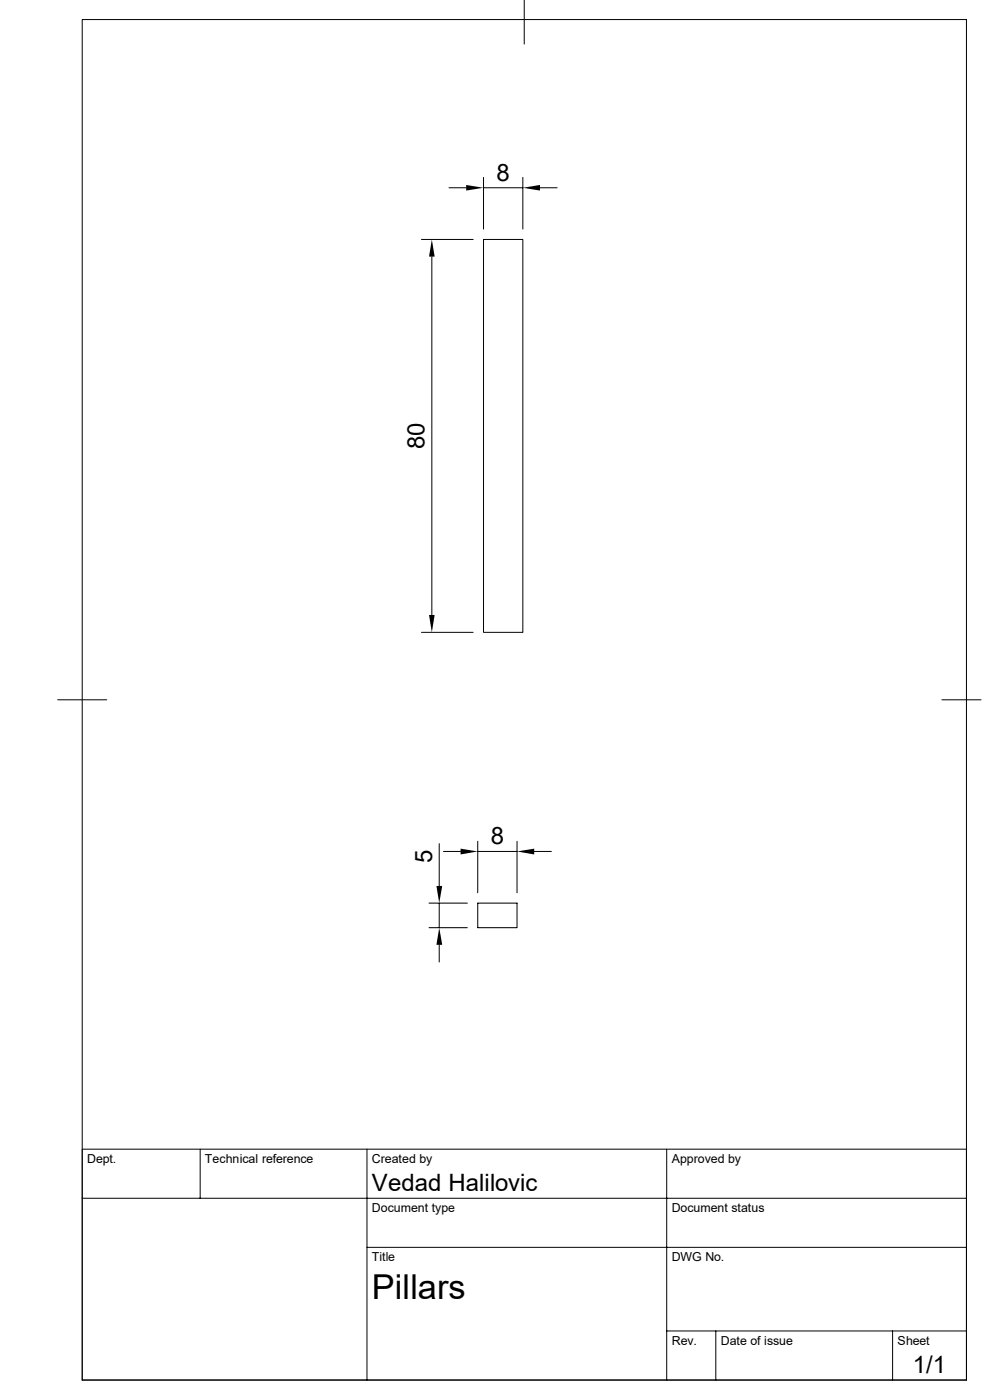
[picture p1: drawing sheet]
<svg xmlns="http://www.w3.org/2000/svg" width="210mm" height="297mm" viewBox="0 0 210 297" stroke-linecap="round" stroke-linejoin="round" font-family="sans-serif">
<g fill="none" stroke="#000" stroke-width=".21">
<path d="M17.4 4.1h187.6v288.7h-187.6zM111.2 0v9.4M95.3 39.8h3.6M102.6 37.6v11M102.6 39.8h8.3M110.9 37.6v11M114.6 39.8h3.6M89.4 50.8h11M91.6 54.4v76.1M102.6 50.8h8.3v83.4h-8.3zM89.4 134.2h11M12.2 148.5h10.4"/>
<path d="M199.8 148.5h8.3M93.2 179v9M101.3 178.5v10.9M109.7 178.5v10.9M91 191.6h8.1M91 196.8h8.1M93.2 191.6v5.2M94.1 180.6h3.6M101.3 180.6h8.4M101.3 191.6h8.4v5.2h-8.4zM113.3 180.6h3.7M93.2 200.4v3.7"/>
<path d="M17.4 254.2h187.6M42.5 243.8v10.4M77.9 243.8v49M141.4 243.8v49M205 243.8h-187.6v49M77.9 264.6h127.1M141.4 282.4h63.6M151.8 282.4v10.4M189.4 282.4v10.4"/>
</g>
<path d="M98.9 39.2l3.7 .6-3.7 .6zM110.9 39.8l3.7-.6v1.2zM91.6 50.8l.6 3.6h-1.2zM91 130.5h1.2l-.6 3.7zM92.6 188h1.2l-.6 3.6zM97.7 180l3.6 .6-3.6 .7zM109.7 180.6l3.6-.6v1.3zM93.2 196.8l.6 3.6h-1.2z" fill="#000"/>
<text font-size="7.3" x="78.9" y="275.6">Pillars</text>
<g font-size="5.1">
<text x="105.3" y="38.3">8</text>
<text x="90.1" y="95.3" transform="rotate(-90 90.1 95.3)">80</text>
<text x="104.1" y="179.2">8</text>
<text x="91.7" y="183.1" transform="rotate(-90 91.7 183.1)">5</text>
<text x="78.9" y="252.6">Vedad Halilovic</text>
<text x="193.6" y="291.4">1/1</text>
</g>
<g font-size="2.6">
<text x="18.5" y="246.7">Dept.</text>
<text x="43.5" y="246.7">Technical reference</text>
<text x="78.9" y="246.7">Created by</text>
<text x="142.5" y="246.7">Approved by</text>
<text x="78.9" y="257.1">Document type</text>
<text x="142.5" y="257.1">Document status</text>
<text x="78.9" y="267.5">Title</text>
<text x="142.5" y="267.5">DWG No.</text>
<text x="142.5" y="285.3">Rev.</text>
<text x="152.9" y="285.3">Date of issue</text>
<text x="190.4" y="285.3">Sheet</text>
</g>
</svg>
